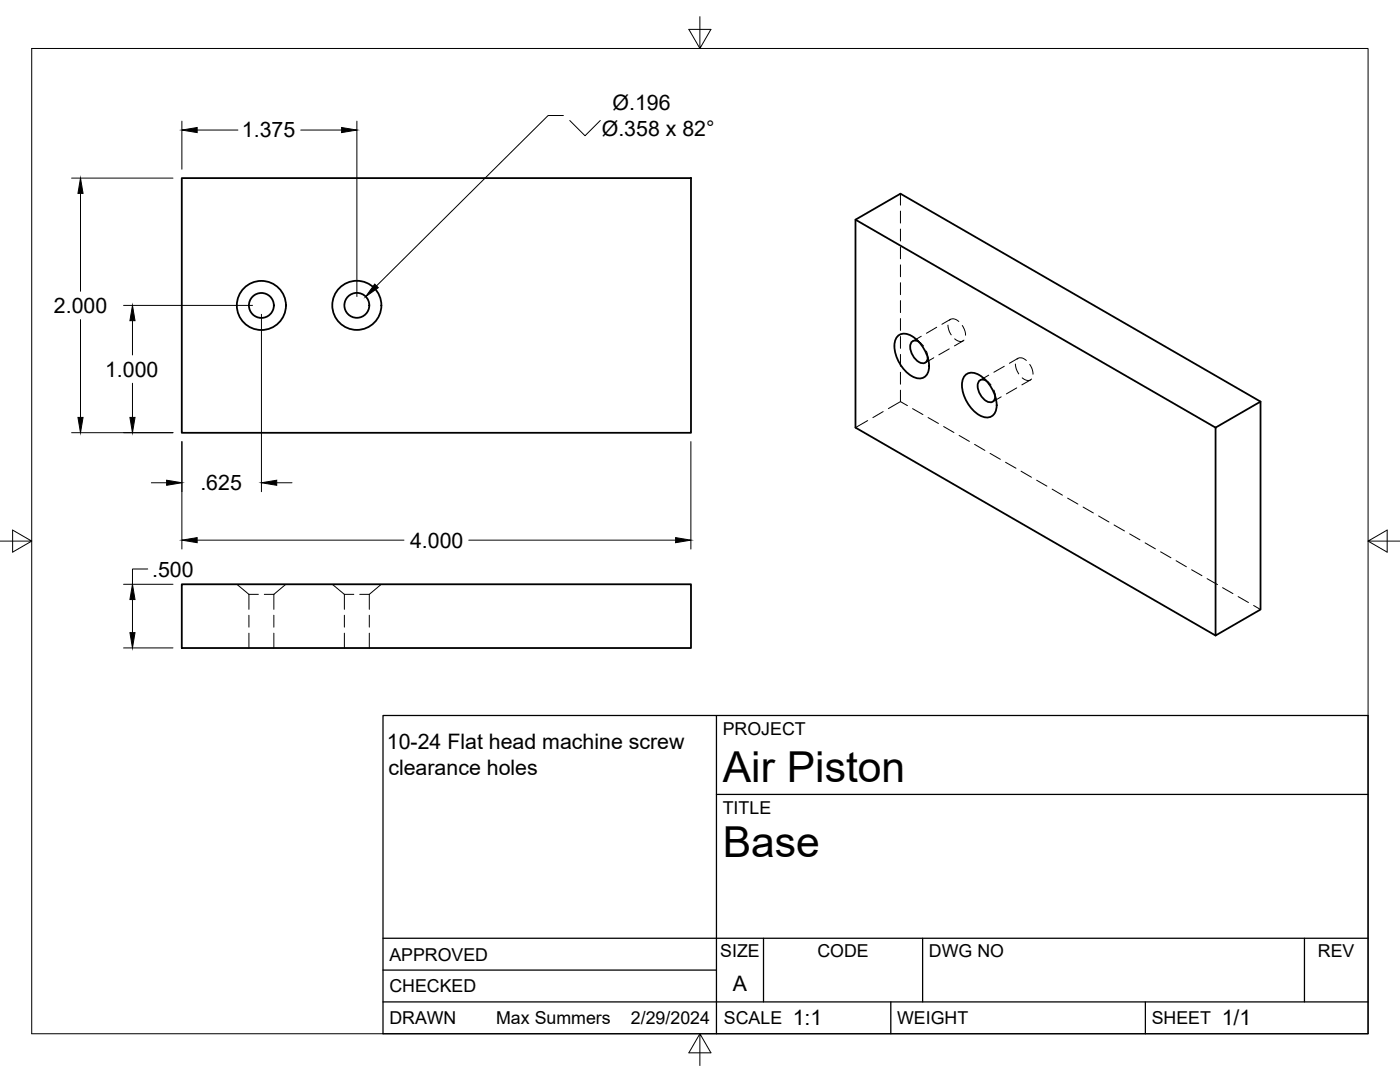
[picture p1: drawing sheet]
<svg xmlns="http://www.w3.org/2000/svg" width="279mm" height="216mm" viewBox="0 0 279 216" stroke-linecap="round" stroke-linejoin="round" font-family="sans-serif">
<!-- layer: Visible -->
<g fill="none" stroke="#000" stroke-width=".36">
<path d="M36.3 35.5h101.6v50.9h-101.6zM170.7 43.8l71.9 41.5M179.1 67.1a2.49 2.49 0 0 1 3.5 .4 7.5 7.5 0 0 1 2.8 6.3 2.02 2.02 0 0 1-1.4 1.7 2.02 2.02 0 0 1-2-.5 7.4 7.4 0 0 1-3.4-6.7zM183.3 68.2a1.06 1.06 0 0 0-1.2-.1 1.06 1.06 0 0 0-.5 1.1 3.4 3.4 0 0 0 2.7 3.3 1.04 1.04 0 0 0 .9-1.2M192.6 74.9a2.49 2.49 0 0 1 3.5 .4 7.5 7.5 0 0 1 2.7 6.3 2.02 2.02 0 0 1-1.3 1.7 2.02 2.02 0 0 1-2.1-.5 7.4 7.4 0 0 1-3.4-6.7zM196.8 75.9a1.06 1.06 0 0 0-1.2 0 1.06 1.06 0 0 0-.5 1.1 3.4 3.4 0 0 0 2.6 3.3 1.04 1.04 0 0 0 .9-1.2M242.6 85.3l9-5.2v41.5l-9 5.2zM251.6 80.1l-71.9-41.4-9 5.1v41.5l71.9 41.5M36.3 116.6h101.6v12.7h-101.6z"/>
<circle cx="52.2" cy="60.9" r="4.9"/>
<circle cx="52.2" cy="60.9" r="2.49"/>
<circle cx="71.2" cy="60.9" r="4.9"/>
<circle cx="71.2" cy="60.9" r="2.49"/>
</g>
<!-- layer: Hidden -->
<g fill="none" stroke="#000" stroke-width=".2">
<path d="M179.7 38.7v2.2M179.7 42.1v2.4M179.7 45.7v2.4M179.7 49.3v2.3M179.7 52.9v2.3M179.7 56.4v2.4M179.7 60v2.4M179.7 63.6v2.3M179.7 67.1v2.4M179.7 70.7v2.4M179.7 74.3v2.4M179.7 77.9v2.2"/>
<path d="M182.7 67.6l1.1 .9M183.3 68.2l1 .8M183.9 67.1l-1.8 1M184.9 70.1l.2 1.2M185.1 70.8l.2 1.4M186.4 71.4l-1.8 1M186.9 65.3l-2 1.2M189.2 64.9l.2 .9 .4 1M189.4 69.6l-2 1.2M189.5 63.9a1.27 1.27 0 0 1 1.8 .3M189.7 63.7l-1.7 1M190.5 67.6a1.36 1.36 0 0 0 1.9 .3"/>
<path d="M192 64.9l.6 1.2 .1 .8M192.2 68l-1.7 1M196.2 75.4l1 .8M196.8 75.9l1 .9M197.3 74.9l-1.7 1M198.4 77.8l.2 1.3M198.6 78.6l.2 1.3M199.8 79.2l-1.7 1M200.4 73.1l-2 1.2M202.6 72.6l.2 1 .5 1M202.9 77.4l-2 1.2M203 71.7a1.32 1.32 0 0 1 1.8 .2"/>
<path d="M203.2 71.5l-1.8 1M204 75.4a1.33 1.33 0 0 0 1.9 .2M205.5 72.7l.4 .8 .3 1.2M205.7 75.8l-1.8 1M173.2 83.9l-2.5 1.4M176.3 82.1l-2.1 1.2M179.7 80.1l-2.4 1.4M179.7 80.1l1.4 .8M182.1 81.5l2.1 1.2M185.2 83.3l2.1 1.2M188.3 85.1l2.1 1.2M191.4 86.9l2.1 1.2"/>
<path d="M194.5 88.7l2.1 1.2M197.6 90.5l2 1.2M200.7 92.2l2.1 1.2M203.8 94l2 1.2M206.9 95.8l2 1.2M210 97.6l2 1.2M213.1 99.4l2 1.2M47.3 116.6l2.4 2M49.7 118.6h1.9M49.7 118.6v3M52.7 118.6h2M54.7 118.6v3"/>
<path d="M57 116.6l-2.3 2M66.3 116.6l2.4 2M68.7 118.6h1.9M68.7 118.6v3M71.8 118.6h1.9M73.7 118.6v3M76.1 116.6l-2.4 2M216.2 101.2l2 1.2M219.2 103l2.1 1.2M222.3 104.8l2.1 1.1M225.4 106.5l2.1 1.2M228.5 108.3l2.1 1.2"/>
<path d="M231.6 110.1l2.1 1.2M234.7 111.9l2.1 1.2M237.8 113.7l2.1 1.2M240.9 115.5l2.1 1.1M244 117.3l2.1 1.1M247.1 119l2.1 1.2M49.7 122.8v2.3M49.7 126.3v3M54.7 122.8v2.3M54.7 126.3v3M68.7 122.8v2.3M68.7 126.3v3"/>
<path d="M73.7 122.8v2.3M73.7 126.3v3M250.2 120.8l1.4 .8"/>
</g>
<!-- layer: Border -->
<path d="M6.3 9.7h266.7v196.6h-266.7zM139.7 3.3v6.4l2.2-3.8h-4.4l2.2 3.8M0 108h6.3l-3.8-2.2v4.4l3.8-2.2M273 108l3.8 2.2v-4.4l-3.8 2.2h6.4M139.7 206.3l-2.2 3.8h4.4l-2.2-3.8v6.3" fill="none" stroke="#000" stroke-width=".2"/>
<!-- layer: Titleblock -->
<path d="M76.4 142.8h196.6v63.5h-196.6zM143 158.5h130M143 142.8v63.5M76.4 199.9h196.6M76.4 193.6h66.6M76.4 187.2h196.6M152.4 187.2v12.7M177.8 199.9v6.4M184.1 187.2v12.7M228.6 199.9v6.4M260.3 187.2v12.7" fill="none" stroke="#000" stroke-width=".25"/>
<!-- layer: FD_Dimensions -->
<g fill="none" stroke="#000" stroke-width=".2">
<path d="M14.3 35.5h20.2M16.1 38.6v19.5M36.3 24.2v9.6M39.3 26h8.2M60 26h8.2M71.2 24.2v35M112.4 23.1h-3l-34.3 33.9M113.7 24l3.1 3.1 3-3.1M16.1 63.8v19.5M24.7 60.9h25.7M26.4 64v6.8M26.4 76.5v6.8"/>
<path d="M52.2 62.7v35.4M14.3 86.3h20.2M30.2 96.3h3.1M36.3 88.1v21.5M55.2 96.3h3.1M137.9 88.1v21.5M24.7 116.6h9.8M26.4 119.6v6.6M29.5 113.5h-3.1v3.1M39.3 107.8h41.3M93.6 107.8h41.2M24.7 129.3h9.8"/>
</g>
<g fill="#000" stroke="#000" stroke-width=".2">
<path d="M16.1 35.5l.5 3.1h-1zM36.3 26l3-.6v1.1zM68.2 25.4l3 .6-3 .5zM74.8 56.7l.7 .7-2.5 1.8zM26.4 60.9l.5 3.1h-1zM15.6 83.3h1l-.5 3zM25.9 83.3h1l-.5 3zM33.3 95.8l3 .5-3 .5zM52.2 96.3l3-.5v1zM26.4 116.6l.5 3h-1zM36.3 107.8l3-.5v1zM134.8 107.3l3.1 .5-3.1 .5z"/>
<path d="M25.9 126.2h1l-.5 3.1z"/>
</g>
<g font-size="8.5">
<text x="144.3" y="156">Air Piston</text>
<text x="144.3" y="171">Base</text>
</g>
<g font-size="4.3">
<text x="122.2" y="21.9">Ø.196</text>
<text x="48.3" y="27.4">1.375</text>
<text x="120.1" y="27.1">Ø.358 x 82°</text>
<text x="10.8" y="62.4">2.000</text>
<text x="21" y="75.1">1.000</text>
<text x="40" y="97.8">.625</text>
<text x="81.8" y="109.3">4.000</text>
<text x="30.4" y="115">.500</text>
<text x="77.2" y="149.5">10-24 Flat head machine screw</text>
<text x="77.5" y="154.6">clearance holes</text>
<text x="146.3" y="197.7">A</text>
<text x="158.2" y="204.6">1:1</text>
<text x="243.8" y="204.6">1/1</text>
</g>
<g font-size="3.5">
<text x="144.3" y="146.6">PROJECT</text>
<text x="144.3" y="162.3">TITLE</text>
<text x="77.7" y="191.7">APPROVED</text>
<text x="143.7" y="191">SIZE</text>
<text x="163.1" y="191">CODE</text>
<text x="185.4" y="191">DWG NO</text>
<text x="263" y="191">REV</text>
<text x="77.7" y="198">CHECKED</text>
<text x="77.7" y="204.4">DRAWN</text>
<text x="99" y="204.4">Max Summers</text>
<text x="125.9" y="204.4">2/29/2024</text>
<text x="144.5" y="204.4">SCALE</text>
<text x="179" y="204.4">WEIGHT</text>
<text x="229.8" y="204.4">SHEET</text>
</g>
</svg>
